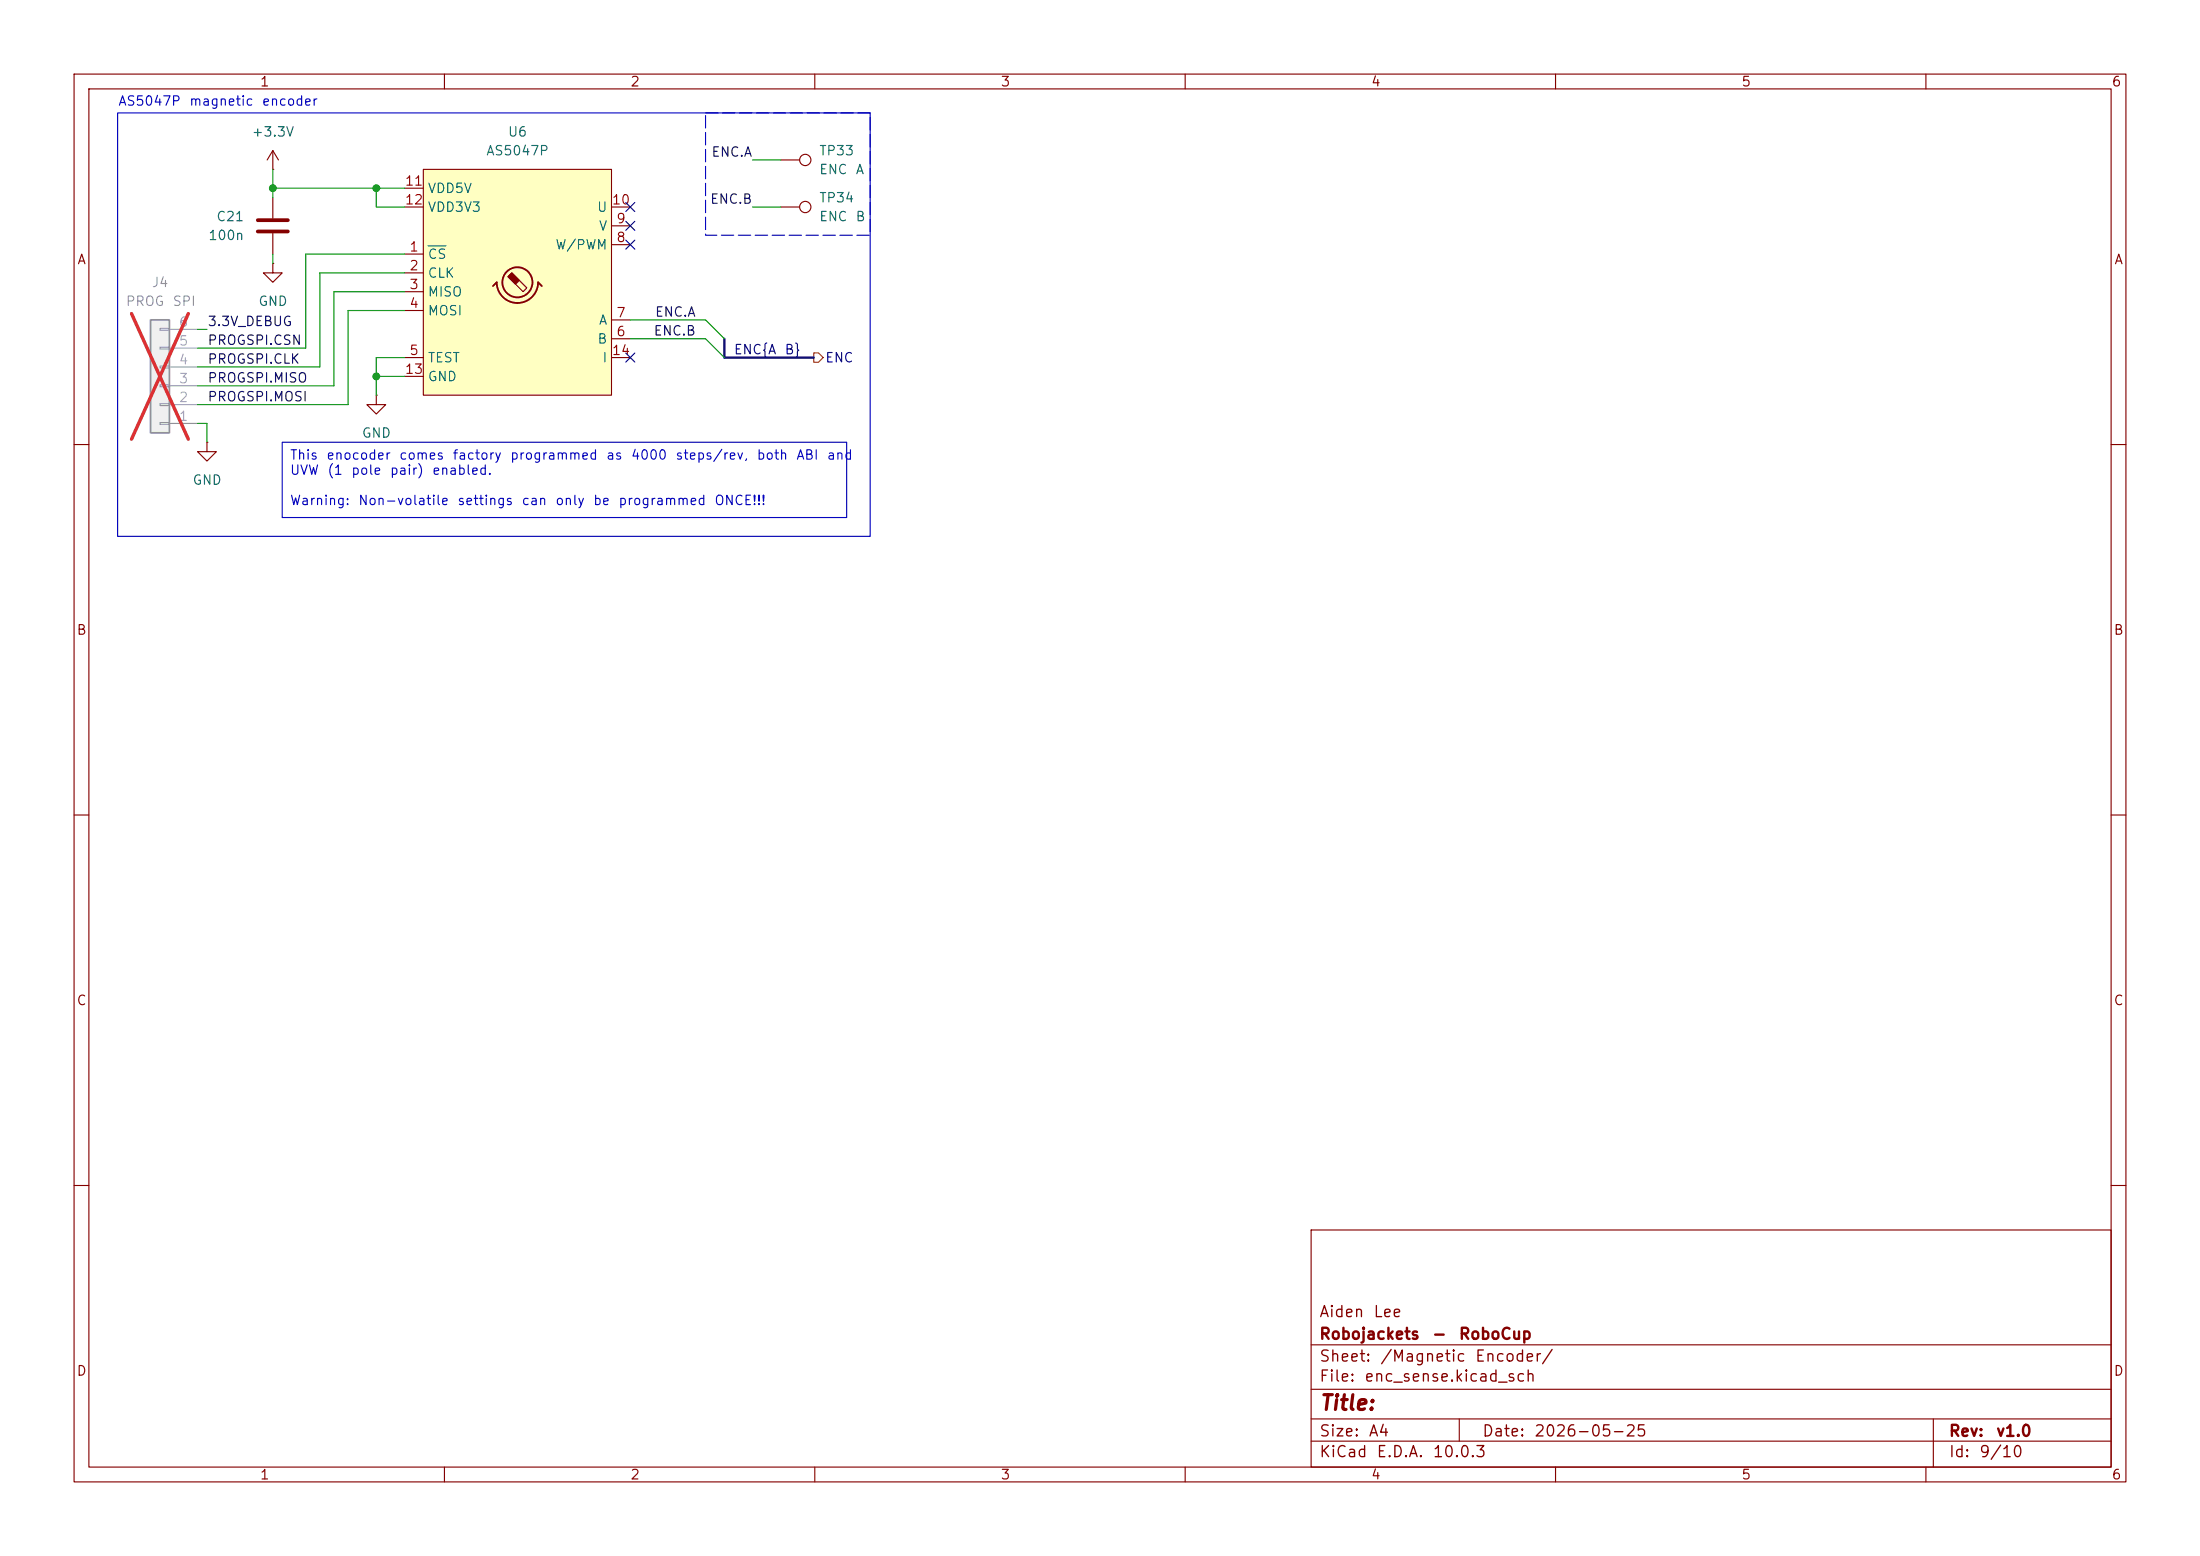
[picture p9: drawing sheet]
<svg xmlns="http://www.w3.org/2000/svg" width="297mm" height="210mm" viewBox="0 0 297 210" stroke-linecap="round" stroke-linejoin="round" font-family="sans-serif">
<g fill="none" stroke="#840000" stroke-width=".15">
<path d="M10 10h277v190h-277zM12 12h273v186h-273zM60 10v2M110 10v2M160 10v2M210 10v2M260 10v2M36.8 22.9h.1M36.8 35.6v1.2h1.3l-1.3 1.3-1.2-1.3h1.2M36.8 35.6h.1M36.8 20.3l-.7 1.3M36.8 20.3l.8 1.3"/>
<path d="M36.8 20.3v2.6M36.8 26.7v2.8M36.8 31.5v2.8M105.4 21.6h2.5M105.4 27.9h2.5M50.8 53.3v1.3h1.3l-1.3 1.3-1.3-1.3h1.3M50.8 53.3h.1M10 60h2M285 60h2M10 110h2M285 110h2M10 160h2"/>
<path d="M177 166h108v32h-108zM285 160h2M60 198v2M110 198v2M160 198v2M177 194.5h108M177 191.5h108M177 187.5h108M177 181.5h108M197 191.5v3M210 198v2M260 198v2"/>
<path d="M261 191.5v6.5"/>
<circle cx="108.7" cy="21.6" r=".76"/>
<circle cx="108.7" cy="27.9" r=".76"/>
</g>
<path d="M34.8 29.7h4.1M34.8 31.2h4.1" fill="none" stroke="#840000" stroke-width=".51"/>
<path d="M57.1 22.9h25.4v30.4h-25.4z" fill="#ffffc2"/>
<g fill="none" stroke="#840000" stroke-width=".15">
<path d="M54.6 34.3h2.5M54.6 36.8h2.5M54.6 39.4h2.5M54.6 27.9h2.5M54.6 25.4h2.5M57.1 22.9h25.4v30.4h-25.4zM68.6 37.3l.5-.5 2 2.1-.5 .5zM82.5 33h2.6M82.5 30.5h2.6M82.5 27.9h2.6M54.6 41.9h2.5M54.6 48.3h2.5"/>
<path d="M54.6 50.8h2.5M82.5 48.3h2.6M82.5 45.7h2.6M82.5 43.2h2.6"/>
</g>
<g fill="none" stroke="#840000" stroke-width=".25">
<path d="M66.5 38.6l.6-.5a2.79 2.79 0 0 0 2.7 2.8 2.79 2.79 0 0 0 2.8-2.8l.6 .5"/>
<circle cx="69.8" cy="38.1" r="2.03"/>
</g>
<path d="M68.6 37.3l.5-.5 1 1-.5 .6z" fill="#840000" stroke="#840000" stroke-width=".15"/>
<path d="M57.8 33.2h2.4" fill="none" stroke="#006464" stroke-width=".15"/>
<path d="M20.3 43.2h2.6v15.2h-2.6z" fill="#f0f0f0"/>
<path d="M20.3 43.2h2.6v15.2h-2.6z" fill="none" stroke="#a1a1a1" stroke-width=".25"/>
<path d="M21.6 57h1.3v.3h-1.3zM21.6 54.5h1.3v.2h-1.3zM21.6 51.9h1.3v.3h-1.3zM21.6 49.4h1.3v.3h-1.3zM21.6 46.9h1.3v.2h-1.3zM21.6 44.3h1.3v.3h-1.3zM22.9 57.2h3.8M22.9 54.6h3.8M22.9 52.1h3.8M22.9 49.5h3.8M22.9 47h3.8M22.9 44.5h3.8" fill="none" stroke="#a1a1a1" stroke-width=".15"/>
<path d="M17.8 42.3l7.6 17M25.4 42.3l-7.6 17" fill="none" stroke="#e12e31" stroke-width=".46"/>
<path d="M27.9 59.7v1.3h1.3l-1.3 1.2-1.2-1.2h1.2M27.9 59.7h.1" fill="none" stroke="#840000" stroke-width=".15"/>
<path d="M109.9 47.6h.6l.6 .7-.6 .6h-.6z" fill="none" stroke="#725600" stroke-width=".15"/>
<path d="M97.8 45.7v2.6h12.1" fill="none" stroke="#000084" stroke-width=".3"/>
<g fill="none" stroke="#009600" stroke-width=".15">
<path d="M36.8 25.4h17.8M36.8 22.9v3.8M36.8 34.3v1.3M50.8 25.4v2.5h3.8M54.6 39.4h-9.5v12.7h-18.4M54.6 34.3h-13.3v12.7h-14.6M54.6 36.8h-11.4v12.7h-16.5M101.6 27.9h3.8M101.6 21.6h3.8M26.7 57.2h1.2v2.5M26.7 44.5h1.2M50.8 50.8h3.8"/>
<path d="M54.6 41.9h-7.6v12.7h-20.3M54.6 48.3h-3.8v5M85.1 45.7h10.1l2.6 2.6M85.1 43.2h10.1l2.6 2.5"/>
</g>
<path d="M84.5 29.9l1.2 1.2M84.5 32.4l1.2 1.2M84.5 27.3l1.2 1.2M85.7 29.9l-1.2 1.2M85.7 32.4l-1.2 1.2M85.7 27.3l-1.2 1.2M84.5 47.7l1.2 1.2M85.7 47.7l-1.2 1.2" fill="none" stroke="#000084" stroke-width=".15"/>
<path d="M15.9 15.2h101.6v57.2h-101.6zM38.1 59.7h76.2v10.2h-76.2z" fill="none" stroke="#0000c2" stroke-width=".15"/>
<path d="M95.2 15.2h22.3v16.6h-22.3z" fill="none" stroke="#0000c2" stroke-width=".15" stroke-dasharray="1.7 .6"/>
<g fill="#009600" stroke="#009600" stroke-width=".14">
<circle cx="50.8" cy="50.8" r=".46"/>
<circle cx="50.8" cy="25.4" r=".46"/>
<circle cx="36.8" cy="25.4" r=".46"/>
</g>
<text font-size="2" fill="#840000" x="178" y="190.8">Title:</text>
<g font-size="1.5" fill="#840000">
<text x="178" y="178.2">Aiden</text>
<text x="185.3" y="178.2">Lee</text>
<text x="178" y="184.2">Sheet:</text>
<text x="178" y="181.2">Robojackets</text>
<text x="186.2" y="184.2">/Magnetic</text>
<text x="193.2" y="181.2">-</text>
<text x="196.8" y="181.2">RoboCup</text>
<text x="199" y="184.2">Encoder/</text>
<text x="178" y="186.9">File:</text>
<text x="184.1" y="186.9">enc_sense.kicad_sch</text>
<text x="178" y="197.1">KiCad</text>
<text x="178" y="194.3">Size:</text>
<text x="184.7" y="194.3">A4</text>
<text x="185.7" y="197.1">E.D.A.</text>
<text x="193.3" y="197.1">10.0.3</text>
<text x="200" y="194.3">Date:</text>
<text x="207" y="194.3">2026-05-25</text>
<text x="263" y="194.3">Rev:</text>
<text x="263" y="197.1">Id:</text>
<text x="267.1" y="197.1">9/10</text>
<text x="269.4" y="194.3">v1.0</text>
</g>
<g font-size="1.3" fill="#840000">
<text x="35" y="12">1</text>
<text x="85" y="12">2</text>
<text x="135" y="12">3</text>
<text x="185" y="12">4</text>
<text x="235" y="12">5</text>
<text x="285" y="12">6</text>
<text x="10.3" y="36">A</text>
<text x="285.3" y="36">A</text>
<text x="10.3" y="86">B</text>
<text x="285.3" y="86">B</text>
<text x="10.3" y="136">C</text>
<text x="285.3" y="136">C</text>
<text x="10.3" y="186">D</text>
<text x="285.3" y="186">D</text>
<text x="35" y="200">1</text>
<text x="85" y="200">2</text>
<text x="135" y="200">3</text>
<text x="185" y="200">4</text>
<text x="235" y="200">5</text>
<text x="285" y="200">6</text>
</g>
<g font-size="1.3" fill="#0000c2">
<text x="15.9" y="14.6">AS5047P</text>
<text x="25.5" y="14.6">magnetic</text>
<text x="35.3" y="14.6">encoder</text>
<text x="39.1" y="62.4">This</text>
<text x="39.1" y="64.4">UVW</text>
<text x="44" y="62.4">enocoder</text>
<text x="44.1" y="64.4">(1</text>
<text x="47.3" y="64.4">pole</text>
<text x="52.5" y="64.4">pair)</text>
<text x="53.8" y="62.4">comes</text>
<text x="58.2" y="64.4">enabled.</text>
<text x="61" y="62.4">factory</text>
<text x="68.8" y="62.4">programmed</text>
<text x="81.7" y="62.4">as</text>
<text x="85.1" y="62.4">4000</text>
<text x="91.1" y="62.4">steps/rev,</text>
<text x="102.1" y="62.4">both</text>
<text x="107.4" y="62.4">ABI</text>
<text x="111.5" y="62.4">and</text>
<text x="39.1" y="68.5">Warning:</text>
<text x="48.3" y="68.5">Non-volatile</text>
<text x="61.7" y="68.5">settings</text>
<text x="70.3" y="68.5">can</text>
<text x="74.9" y="68.5">only</text>
<text x="80" y="68.5">be</text>
<text x="83.4" y="68.5">programmed</text>
<text x="96.4" y="68.5">ONCE!!!</text>
</g>
<g font-size="1.3" fill="#006464">
<text x="33.9" y="18.8">+3.3V</text>
<text x="65.5" y="21.3">AS5047P</text>
<text x="68.5" y="18.8">U6</text>
<text x="110.5" y="23.8">ENC</text>
<text x="110.5" y="21.3">TP33</text>
<text x="115.4" y="23.8">A</text>
<text x="57.7" y="26.4">VDD5V</text>
<text x="57.7" y="28.9">VDD3V3</text>
<text x="80.5" y="28.9">U</text>
<text x="110.5" y="27.6">TP34</text>
<text x="28" y="32.7">100n</text>
<text x="29.1" y="30.2">C21</text>
<text x="57.7" y="35.3">CS</text>
<text x="74.9" y="34">W/PWM</text>
<text x="80.8" y="31.5">V</text>
<text x="110.5" y="30.2">ENC</text>
<text x="115.4" y="30.2">B</text>
<text x="34.8" y="41.6">GND</text>
<text x="57.7" y="37.8">CLK</text>
<text x="57.7" y="40.3">MISO</text>
<text x="57.7" y="42.9">MOSI</text>
<text x="80.6" y="46.7">B</text>
<text x="80.8" y="44.2">A</text>
<text x="57.7" y="49.2">TEST</text>
<text x="57.7" y="51.8">GND</text>
<text x="81.2" y="49.2">I</text>
<text x="48.8" y="59.4">GND</text>
<text x="25.9" y="65.7">GND</text>
</g>
<g font-size="1.3" fill="#0f0f0f">
<text x="96" y="21.5">ENC.A</text>
<text x="95.8" y="27.8">ENC.B</text>
<text x="27.9" y="44.3">3.3V_DEBUG</text>
<text x="27.9" y="46.9">PROGSPI.CSN</text>
<text x="88.2" y="45.6">ENC.B</text>
<text x="88.3" y="43.1">ENC.A</text>
<text x="27.9" y="51.9">PROGSPI.MISO</text>
<text x="27.9" y="49.4">PROGSPI.CLK</text>
<text x="27.9" y="54.5">PROGSPI.MOSI</text>
</g>
<g font-size="1.3" fill="#a90000">
<text x="54.6" y="25.4">11</text>
<text x="54.6" y="27.9">12</text>
<text x="82.5" y="27.9">10</text>
<text x="55.2" y="34.3">1</text>
<text x="83.1" y="33">8</text>
<text x="83.1" y="30.5">9</text>
<text x="55.2" y="36.8">2</text>
<text x="55.2" y="39.3">3</text>
<text x="55.2" y="41.9">4</text>
<text x="83.1" y="45.7">6</text>
<text x="83.1" y="43.2">7</text>
<text x="54.6" y="50.8">13</text>
<text x="55.2" y="48.2">5</text>
<text x="82.5" y="48.2">14</text>
</g>
<g font-size="1.3" fill="#989898">
<text x="16.9" y="41.6">PROG</text>
<text x="20.4" y="39.1">J4</text>
<text x="23.2" y="41.6">SPI</text>
</g>
<g font-size="1.3" fill="#aaa">
<text x="24.1" y="47">5</text>
<text x="24.1" y="44.4">6</text>
<text x="24.1" y="52">3</text>
<text x="24.1" y="49.5">4</text>
<text x="24.1" y="57.1">1</text>
<text x="24.1" y="54.6">2</text>
</g>
<g font-size="1.3" fill="#000084">
<text x="99" y="48.1">ENC{A</text>
<text x="105.8" y="48.1">B}</text>
<text x="111.3" y="49.2">ENC</text>
</g>
</svg>
